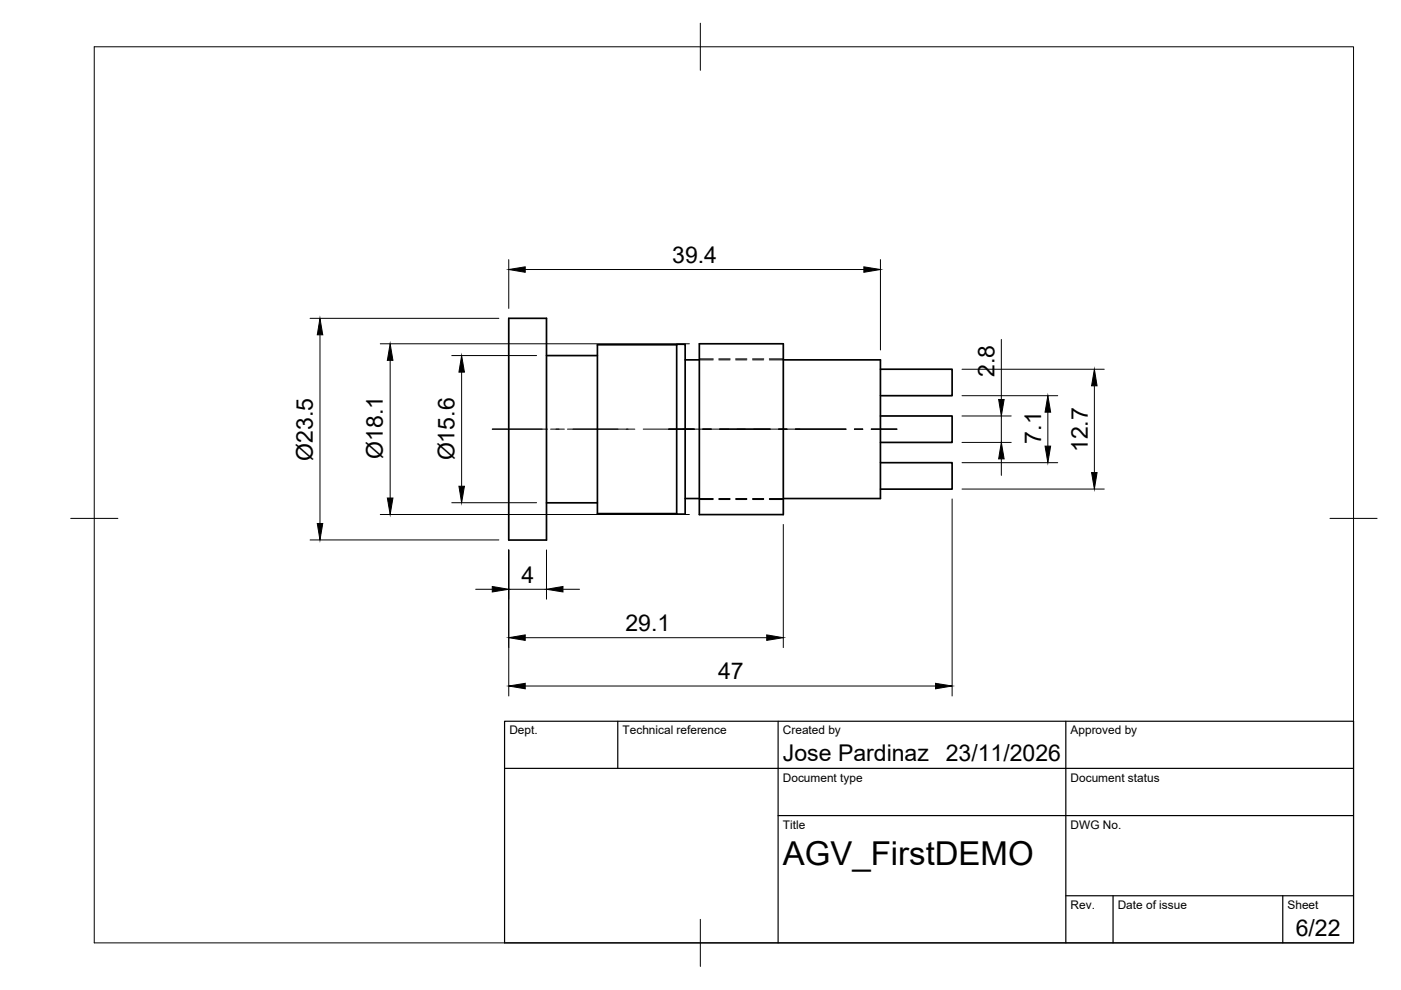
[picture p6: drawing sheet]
<svg xmlns="http://www.w3.org/2000/svg" width="297mm" height="210mm" viewBox="0 0 297 210" stroke-linecap="round" stroke-linejoin="round" font-family="sans-serif">
<!-- layer: Visible -->
<path d="M107.9 67.5h8v47h-8zM115.9 75.4h10.8M143.5 73.1h-16.8v35.8h16.8M143.5 73h1.8v36h-1.8zM145.3 76.3h3M148.3 72.9h17.8v36.2h-17.8zM166.1 76.3h20.6v29.4h-20.6M186.7 78.3h15.2v5.6h-15.2M186.7 98.1h15.2v5.6h-15.2M186.7 88.2h15.2v5.6h-15.2M115.9 106.6h10.8M145.3 105.7h3" fill="none" stroke="#000" stroke-width=".36"/>
<!-- layer: Hidden -->
<g fill="none" stroke="#000" stroke-width=".21">
<path d="M148.3 76.3h2.9M148.3 76.1h2.9M152.4 76.3h2.4M152.4 76.1h2.4M156 76.3h2.3M156 76.1h2.3M159.6 76.3h2.3M159.6 76.1h2.3M163.1 76.3h3M163.1 76.1h3M148.3 105.7h2.9M148.3 105.9h2.9"/>
<path d="M152.4 105.7h2.4M152.4 105.9h2.4M156 105.7h2.3M156 105.9h2.3M159.6 105.7h2.3M159.6 105.9h2.3M163.1 105.7h3M163.1 105.9h3"/>
</g>
<!-- layer: BORDER -->
<path d="M20 9.9h267v190h-267zM148.5 4.9v10M15 109.9h10M282 109.9h10M148.5 194.9v10" fill="none" stroke="#000" stroke-width=".21"/>
<!-- layer: TITLEBLOCK -->
<path d="M107 152.9h180v47h-180zM131 152.9v10M165 152.9v47M226 152.9v47M107 162.9h180M165 172.9h122M226 189.9h61M236 189.9v10M272 189.9v10" fill="none" stroke="#000" stroke-width=".25"/>
<!-- layer: Smart Centers -->
<path d="M104.4 91h11.7M116.7 91h3M120.3 91h14.3M136.4 91h43M181.1 91h1.8M184.7 91h5.5" fill="none" stroke="#000" stroke-width=".21"/>
<!-- layer: FD_Dimensions -->
<g fill="none" stroke="#000" stroke-width=".21">
<path d="M107.9 55v10.4M111.4 57.1h71.8M186.7 55v19.2M65.7 67.5h40.1M67.8 71v40M80.6 72.9h65.6M82.7 76.4v29.2M95.8 75.4h18M97.9 78.9v24.2M204 78.3h30.1M212.3 72v12.7M204 98.1h20.3"/>
<path d="M204 83.9h20.3M204 93.8h10.4M204 88.2h10.4M212.3 88.2v5.6M212.3 97.3v3.5M222.2 87.4v7.2M232 81.8v18.4M65.7 114.5h40.1M80.6 109.1h65.6M95.8 106.6h18M107.9 116.6v31M115.9 116.6v10.4"/>
<path d="M166.1 111.2v26.1M201.9 105.8v41.8M204 103.7h30.1M100.9 124.9h3.5M107.9 124.9h8M111.4 135.2h51.2M119.4 124.9h3.5M111.4 145.5h87"/>
</g>
<g fill="#000" stroke="#000" stroke-width=".21">
<path d="M107.9 57.1l3.5-.5v1.1zM183.2 56.6l3.5 .5-3.5 .6zM67.8 67.5l.6 3.5h-1.1zM82.7 72.9l.6 3.5h-1.2zM97.9 75.4l.6 3.5h-1.2zM212.3 93.8l.6 3.5h-1.2zM211.7 84.7h1.2l-.6 3.5zM221.6 94.6h1.2l-.6 3.5zM222.2 83.9l.6 3.5h-1.2zM232 78.3l.6 3.5h-1.2zM67.3 111h1.1l-.6 3.5zM82.1 105.6h1.2l-.6 3.5z"/>
<path d="M97.3 103.1h1.2l-.6 3.5zM231.4 100.2h1.2l-.6 3.5zM104.4 124.3l3.5 .6-3.5 .6zM107.9 135.2l3.5-.6v1.2zM115.9 124.9l3.5-.6v1.2zM162.6 134.6l3.5 .6-3.5 .6zM107.9 145.5l3.5-.6v1.1zM198.4 144.9l3.5 .6-3.5 .5z"/>
</g>
<text font-size="7" x="166" y="183.4">AGV_FirstDEMO</text>
<g font-size="4.9">
<text x="142.5" y="55.7">39.4</text>
<text x="210.8" y="79.9" transform="rotate(-90 210.8 79.9)">2.8</text>
<text x="220.8" y="94.1" transform="rotate(-90 220.8 94.1)">7.1</text>
<text x="230.6" y="95.9" transform="rotate(-90 230.6 95.9)">12.7</text>
<text x="66.3" y="97.7" transform="rotate(-90 66.3 97.7)">Ø23.5</text>
<text x="81.2" y="97.3" transform="rotate(-90 81.2 97.3)">Ø18.1</text>
<text x="96.4" y="97.6" transform="rotate(-90 96.4 97.6)">Ø15.6</text>
<text x="110.6" y="123.5">4</text>
<text x="132.6" y="133.7">29.1</text>
<text x="152.2" y="144.1">47</text>
<text x="166" y="161.4">Jose Pardinaz</text>
<text x="200.5" y="161.4">23/11/2026</text>
<text x="274.7" y="198.6">6/22</text>
</g>
<g font-size="2.5">
<text x="108" y="155.7">Dept.</text>
<text x="132" y="155.7">Technical reference</text>
<text x="166" y="155.7">Created by</text>
<text x="227" y="155.7">Approved by</text>
<text x="166" y="165.7">Document type</text>
<text x="227" y="165.7">Document status</text>
<text x="166" y="175.7">Title</text>
<text x="227" y="175.7">DWG No.</text>
<text x="227" y="192.7">Rev.</text>
<text x="237" y="192.7">Date of issue</text>
<text x="273" y="192.7">Sheet</text>
</g>
</svg>
